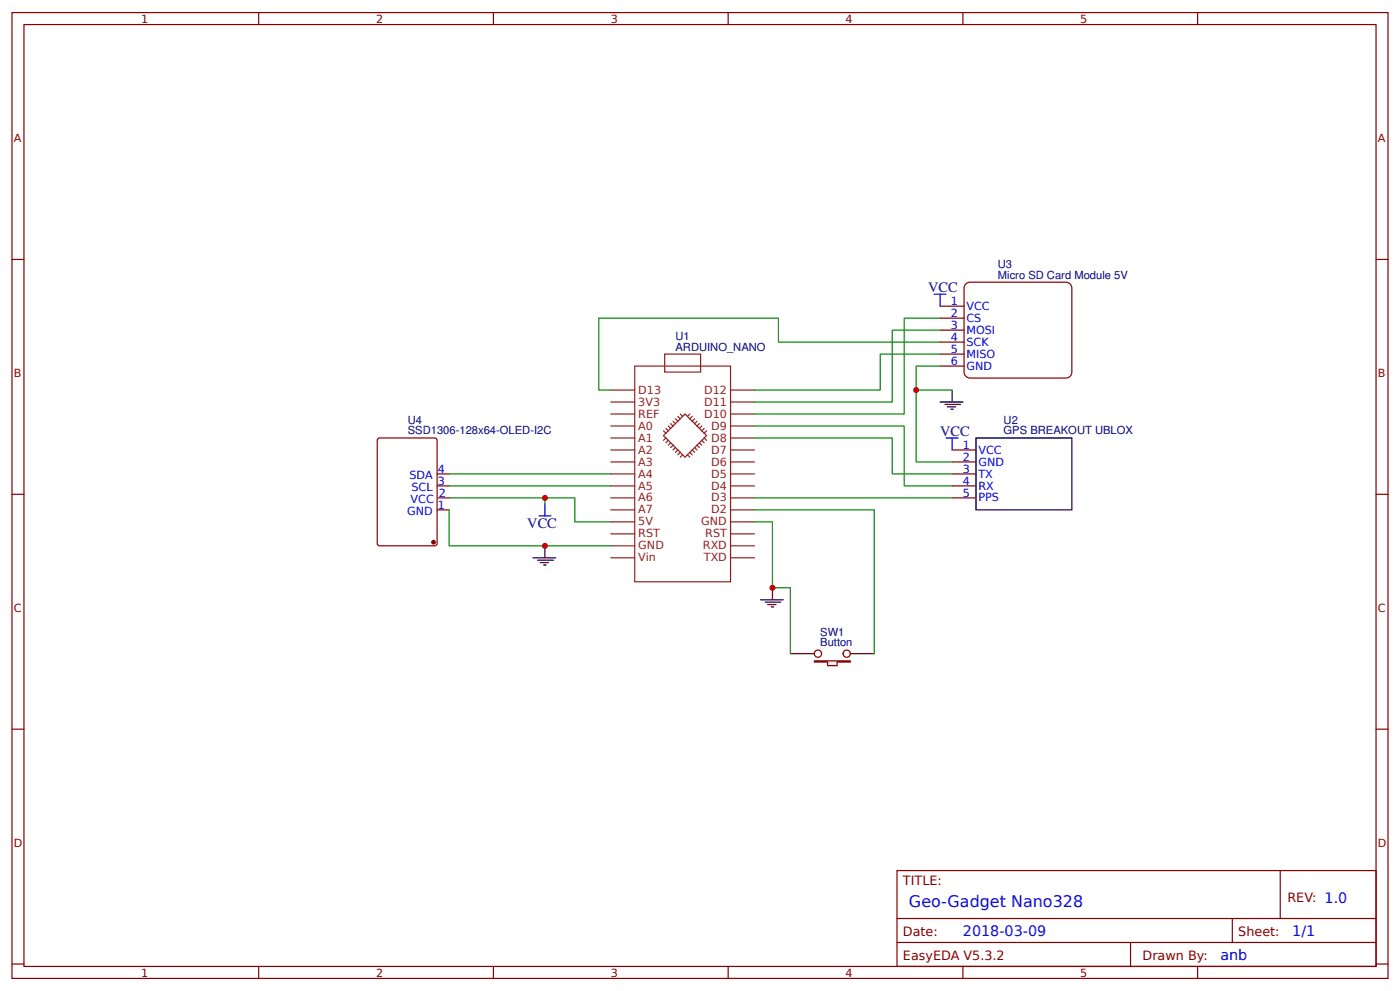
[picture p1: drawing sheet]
<svg xmlns="http://www.w3.org/2000/svg" width="309mm" height="219mm" viewBox="0 0 309 219" stroke-linecap="round" stroke-linejoin="round" font-family="sans-serif">
<g fill="none" stroke="#800" stroke-width=".26">
<path d="M2.6 2.8h304.1v213.2h-304.1zM5.3 5.4h298.7v208h-298.7zM57.1 2.8v2.6M109 2.8v2.6M160.9 2.8v2.6M212.7 2.8v2.6M264.6 2.8v2.6M2.6 57.3h2.7M304 57.3h2.7M207.7 67.6h5.3M207.7 70.2h5.3M207.7 72.9h5.3"/>
<path d="M207.7 75.5h5.3M207.7 78.2h5.3M213.2 62.8l.7-.4 .4-.1h21.2a1.32 1.32 0 0 1 1.3 1.3v18.6a1.32 1.32 0 0 1-1.3 1.3h-21.2a1.32 1.32 0 0 1-1.3-1.3v-18.6zM83.4 97l.5-.3h12.1l.5 .3 .1 23-.3 .4-12.4 .1-.5-.2zM207.7 80.8h5.3M210.3 99.4h5.3M2.6 109.1h2.7M96.6 107.3h2.6M96.6 104.6h2.6M96.6 112.6h2.6M96.8 109.9h2.7M210.3 107.3h5.3"/>
<path d="M210.3 104.6h5.3M210.3 102h5.3M210.3 109.9h5.3M304 109.1h2.7M2.6 161h2.7M304 161h2.7M198.2 192.2h105.8v21.2h-105.8zM282.8 192.2v10.6M2.6 212.9h2.7M57.1 213.4v2.6M109 213.4v2.6M160.9 213.4v2.6"/>
<path d="M198.2 202.8h105.8M198.2 208.1h105.8M212.7 213.4v2.6M249.8 208.1v5.3M264.6 213.4v2.6M272.3 202.8v5.3M304 212.9h2.7"/>
</g>
<path d="M215.6 96.7h21.2v15.9h-21.2zM174.6 144.3h5.3M187.9 144.3h5.2" fill="none" stroke="#000" stroke-width=".26"/>
<g fill="none" stroke="#8d2323" stroke-width=".26">
<path d="M146.8 78.2h8v4h-8zM134.9 88.8h5.3M134.9 91.4h5.3M134.9 94.1h5.3M134.9 96.7h5.3M134.9 99.4h5.3M134.9 86.1h5.3M140.2 80.8h21.2v47.7h-21.2zM146.6 96.2l4.7-4.8 4.8 4.8-4.8 4.7zM146.6 95.1l.5 .5M147.1 94.6l.5 .5M147.1 96.7l-.5 .5"/>
<path d="M147.6 94.1l.6 .5M147.6 97.2l-.5 .6M148.2 93.5l.5 .6M148.2 97.8l-.6 .5M148.7 93l.5 .5M148.7 98.3l-.5 .5M149.2 92.5l.6 .5M149.2 98.8l-.5 .6M149.8 91.9l.5 .6M149.8 99.4l-.6 .5M150.3 91.4l.5 .5M150.3 99.9l-.5 .5"/>
<path d="M152.4 99.9l.5 .5M152.4 91.4l-.5 .5M152.9 91.9l-.5 .6M152.9 99.4l.6 .5M153.5 98.8l.5 .6M153.5 92.5l-.6 .5M154 98.3l.5 .5M154 93l-.5 .5M154.5 97.8l.5 .5M154.5 93.5l-.5 .6M155 97.2l.6 .6M155 94.1l-.5 .5"/>
<path d="M155.6 96.7l.5 .5M155.6 94.6l-.6 .5M156.1 95.1l-.5 .5M161.4 88.8h5.3M161.4 91.4h5.3M161.4 94.1h5.3M161.4 96.7h5.3M161.4 99.4h5.3M161.4 86.1h5.3M134.9 102h5.3M134.9 104.6h5.3M134.9 107.3h5.3"/>
<path d="M134.9 109.9h5.3M134.9 112.6h5.3M134.9 115.2h5.3M134.9 117.9h5.3M150.8 100.4l-.5 .5M151.9 100.4l.5 .5M161.4 102h5.3M161.4 104.6h5.3M161.4 107.3h5.3M161.4 109.9h5.3M161.4 112.6h5.3M161.4 115.2h5.3"/>
<path d="M161.4 117.9h5.3M134.9 120.5h5.3M134.9 123.2h5.3M161.4 120.5h5.3M161.4 123.2h5.3"/>
</g>
<circle cx="95.8" cy="119.7" r=".4" fill="#800" stroke="#800" stroke-width=".26"/>
<path d="M179.9 145.9h8v.3h-3v.8h-2.1v-.8h-2.9z" fill="#efefef" stroke="#800" stroke-width=".26"/>
<g fill="none" stroke="#800" stroke-width=".26">
<circle cx="180.7" cy="144.3" r=".8"/>
<circle cx="187.1" cy="144.3" r=".8"/>
</g>
<path d="M168 132.4h5M169.1 133h3.4M169.6 133.5h1.8M170.4 134h.5M170.7 129.8v2.6" fill="none" stroke="#000" stroke-width=".26"/>
<path d="M166.7 96.7h30.4v7.9h13.2M166.7 94.1h33.1v13.2h10.5M99.2 104.6h35.7M99.2 107.3h35.7M99.5 109.9h20.9M120.4 111.3v-1.4h6.6v5.3h7.9M166.7 109.9h43.6" fill="none" stroke="#080" stroke-width=".26"/>
<path d="M119.1 113.9h2.6M120.4 111.3v2.6" fill="none" stroke="#00f" stroke-width=".26"/>
<circle cx="120.4" cy="109.9" r=".66" fill="#c00"/>
<path d="M117.7 123.2h5.1M118.8 123.7h3.4M119.3 124.2h1.9M120.1 124.8h.5M120.4 120.5v2.7" fill="none" stroke="#000" stroke-width=".26"/>
<path d="M99.2 112.6v7.9h35.7" fill="none" stroke="#080" stroke-width=".26"/>
<circle cx="120.4" cy="120.5" r=".66" fill="#c00"/>
<path d="M166.7 115.2h4v14.6h3.9v14.5" fill="none" stroke="#080" stroke-width=".26"/>
<circle cx="170.7" cy="129.8" r=".66" fill="#c00"/>
<path d="M207.7 70.2h-7.9v21.2h-33.1M207.7 72.9h-10.6v15.9h-30.4M207.7 78.2h-13.2v7.9h-27.8M207.7 75.5h-35.7v-5.3h-39.7v15.9h2.6M202.4 86.1h7.9M207.7 80.8h-5.3v21.2h7.9M166.7 112.6h26.4v31.7" fill="none" stroke="#080" stroke-width=".26"/>
<path d="M206.4 65h2.6M207.7 65v2.6M209 96.7h2.7M210.3 96.7v2.7" fill="none" stroke="#00f" stroke-width=".26"/>
<path d="M207.7 88.8h5M208.8 89.3h3.4M209.3 89.8h1.8M210.1 90.4h.5M210.3 86.1v2.7" fill="none" stroke="#000" stroke-width=".26"/>
<circle cx="202.4" cy="86.1" r=".66" fill="#c00"/>
<text font-size="3.5" fill="#00f" x="200.8" y="200.2">Geo-Gadget Nano328</text>
<g font-size="3.2" fill="#000080">
<text x="205.1" y="64.5">VCC</text>
<text x="207.7" y="96.3">VCC</text>
<text x="116.5" y="116.5">VCC</text>
</g>
<g font-size="3.2" fill="#00f">
<text x="212.7" y="206.8">2018-03-09</text>
<text x="285.5" y="206.8">1/1</text>
<text x="269.6" y="212.1">anb</text>
</g>
<g font-size="2.8" fill="#800">
<text x="199.5" y="195.4">TITLE:</text>
<text x="284.4" y="199.1">REV: 1.0</text>
<text x="199.5" y="206.8">Date:</text>
<text x="273.6" y="206.8">Sheet:</text>
<text x="199.5" y="212.1">EasyEDA V5.3.2</text>
<text x="252.4" y="212.1">Drawn By:</text>
</g>
<g font-size="2.5" fill="#800">
<text x="31.2" y="5">1</text>
<text x="83.1" y="5">2</text>
<text x="134.9" y="5">3</text>
<text x="186.8" y="5">4</text>
<text x="238.7" y="5">5</text>
<text x="3" y="31.4">A</text>
<text x="304.4" y="31.4">A</text>
<text x="3" y="83.2">B</text>
<text x="304.4" y="83.2">B</text>
<text x="3" y="135.1">C</text>
<text x="304.4" y="135.1">C</text>
<text x="3" y="186.9">D</text>
<text x="304.4" y="186.9">D</text>
<text x="31.2" y="215.6">1</text>
<text x="83.1" y="215.6">2</text>
<text x="134.9" y="215.6">3</text>
<text x="186.8" y="215.6">4</text>
<text x="238.7" y="215.6">5</text>
</g>
<g font-size="2.5" fill="#000080">
<text x="220.5" y="59.1">U3</text>
<text x="220.5" y="61.5">Micro SD Card Module 5V</text>
<text x="149.2" y="77.4">ARDUINO_NANO</text>
<text x="149.2" y="75">U1</text>
<text x="90.1" y="95.9">SSD1306-128x64-OLED-I2C</text>
<text x="90.1" y="93.5">U4</text>
<text x="221.7" y="95.9">GPS BREAKOUT UBLOX</text>
<text x="221.7" y="93.5">U2</text>
<text x="181.2" y="142.7">Button</text>
<text x="181.2" y="140.4">SW1</text>
</g>
<g font-size="2.5" fill="#00f">
<text x="210.1" y="67.3">1</text>
<text x="210.1" y="70">2</text>
<text x="213.5" y="68.5">VCC</text>
<text x="213.5" y="71">CS</text>
<text x="210.1" y="72.6">3</text>
<text x="210.1" y="75.3">4</text>
<text x="210.1" y="77.9">5</text>
<text x="213.5" y="73.7">MOSI</text>
<text x="213.5" y="76.3">SCK</text>
<text x="210.1" y="80.6">6</text>
<text x="213.5" y="79">MISO</text>
<text x="213.5" y="81.6">GND</text>
<text x="212.7" y="101.7">2</text>
<text x="212.7" y="99.1">1</text>
<text x="216.2" y="100.1">VCC</text>
<text x="90.5" y="105.7">SDA</text>
<text x="96.7" y="107">3</text>
<text x="96.7" y="104.4">4</text>
<text x="212.7" y="107">4</text>
<text x="212.7" y="104.4">3</text>
<text x="216.2" y="105.4">TX</text>
<text x="216.2" y="102.8">GND</text>
<text x="89.9" y="113.6">GND</text>
<text x="90.7" y="111">VCC</text>
<text x="90.9" y="108.3">SCL</text>
<text x="96.7" y="112.3">1</text>
<text x="97" y="109.7">2</text>
<text x="212.7" y="109.7">5</text>
<text x="216.2" y="108.1">RX</text>
<text x="216.2" y="110.7">PPS</text>
</g>
<g font-size="2.5" fill="#8d2323">
<text x="141" y="89.6">3V3</text>
<text x="141" y="86.9">D13</text>
<text x="155.6" y="89.6">D11</text>
<text x="155.6" y="86.9">D12</text>
<text x="141" y="94.9">A0</text>
<text x="141" y="92.2">REF</text>
<text x="155.6" y="92.2">D10</text>
<text x="157.1" y="94.9">D9</text>
<text x="141" y="100.1">A2</text>
<text x="141" y="97.5">A1</text>
<text x="157.1" y="97.5">D8</text>
<text x="157.1" y="100.1">D7</text>
<text x="141" y="105.4">A4</text>
<text x="141" y="102.8">A3</text>
<text x="157.1" y="102.8">D6</text>
<text x="157.1" y="105.4">D5</text>
<text x="141" y="113.4">A7</text>
<text x="141" y="110.7">A6</text>
<text x="141" y="108.1">A5</text>
<text x="157.1" y="108.1">D4</text>
<text x="157.1" y="110.7">D3</text>
<text x="157.1" y="113.4">D2</text>
<text x="141" y="118.7">RST</text>
<text x="141" y="116">5V</text>
<text x="154.9" y="116">GND</text>
<text x="155.8" y="118.7">RST</text>
<text x="141" y="124">Vin</text>
<text x="141" y="121.3">GND</text>
<text x="155.3" y="121.3">RXD</text>
<text x="155.5" y="124">TXD</text>
</g>
</svg>
